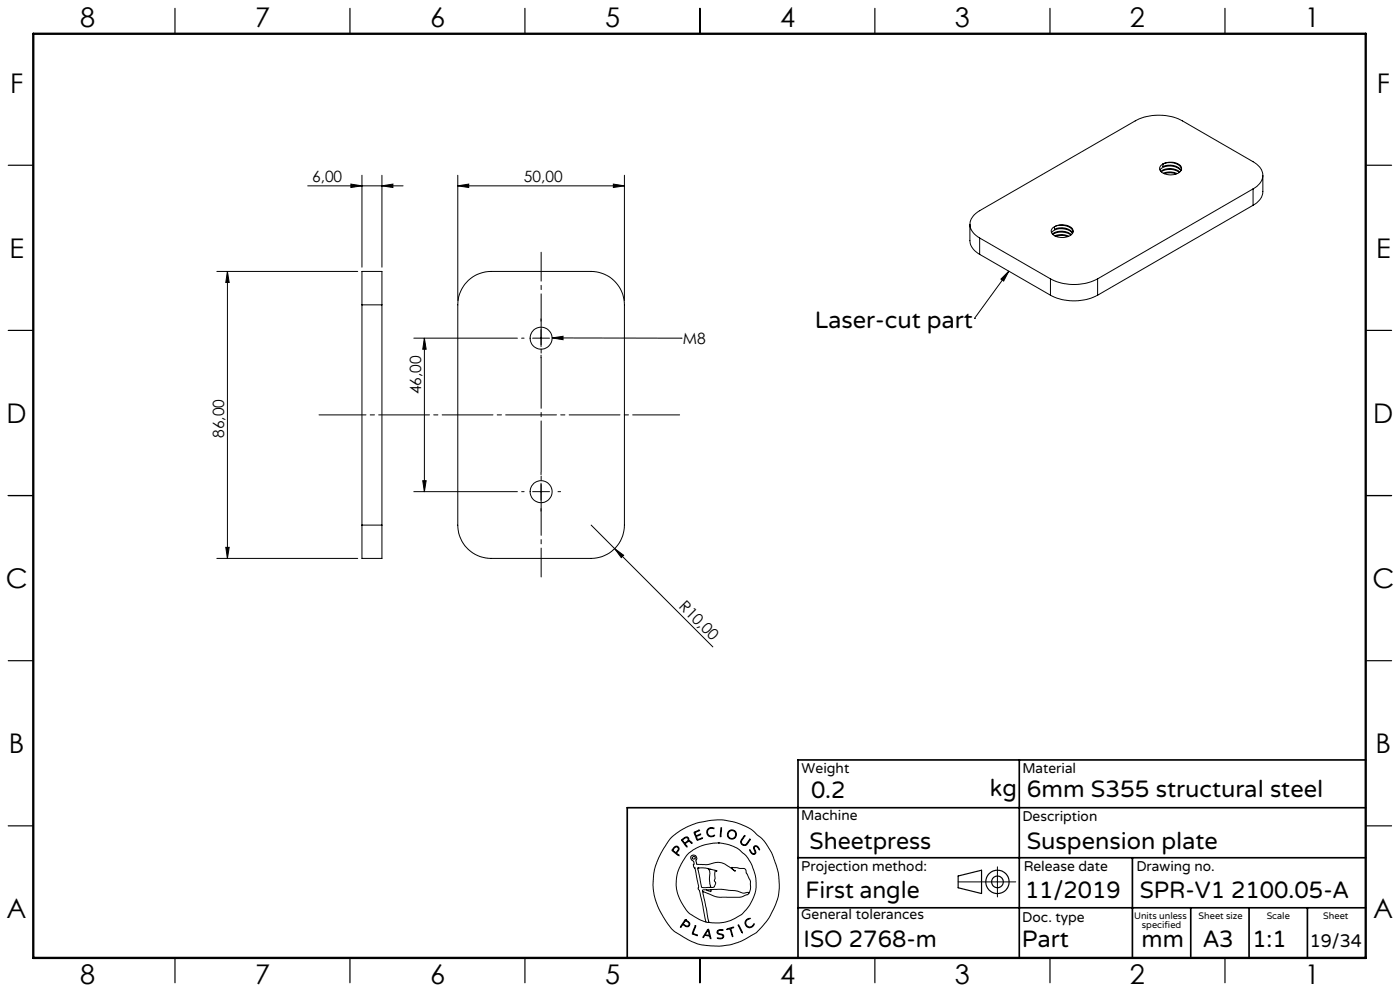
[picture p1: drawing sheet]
<svg xmlns="http://www.w3.org/2000/svg" width="420mm" height="297mm" viewBox="0 0 420 297" stroke-linecap="round" stroke-linejoin="round" font-family="sans-serif">
<g fill="none" stroke="#000" stroke-width=".3">
<path d="M92.3 55.7h28.6M105.3 55.2l3.3 .5-3.3 .5zM108.6 52.5v27.6M114.6 55.7l3.3-.5v1zM114.6 52.5v27.6M137.3 55.7l3.3-.5v1zM137.3 52.5v37.6M137.3 55.7h50M184 55.2l3.3 .5-3.3 .5zM187.3 52.5v37.6M348 50.9a4.3 4.3 0 0 1 6.2 .3M348.3 49.6a4.6 4.6 0 0 1 6 .3 1.81 1.81 0 0 1-1.8 2.3 4.1 4.1 0 0 1-4.5-1.3l-.1-.5z"/>
<path d="M348.3 51.4a4.7 4.7 0 0 1 5.6 .1M348.4 51.5a4.7 4.7 0 0 1 5.4 .2M348.9 49.2v.7a4.5 4.5 0 0 1 5.4 1.1M348.9 49.2a4.4 4.4 0 0 1 5.5 1.2v.3M349 51.9a5 5 0 0 1 4.1 .1M349.3 52.1l.2-.1a5.3 5.3 0 0 1 3.3 .1M375.9 56.6a4.3 4.3 0 0 0 2.6-5.7l-1.1-1.3-1.5-1.1-21.2-12.3a15.6 15.6 0 0 0-14.1 0l-46.7 26.9a4.4 4.4 0 0 0-2.5 5.8l1 1.3 1.5 1.1M375.9 56.6l-46.6 27M375.9 56.6v4.9M378.8 52.6v4.8a4.9 4.9 0 0 1-2.9 4.1M291 67.2v4.9a5 5 0 0 0 2.9 4.1M293.9 71.3l21.2 12.3"/>
<path d="M293.9 71.3v4.9M293.9 76.2l21.2 12.3M315.5 69.7a4.4 4.4 0 0 1 6.2 .3M315.7 68.4a4.5 4.5 0 0 1 6.1 .3 1.8 1.8 0 0 1-1.8 2.3 3.8 3.8 0 0 1-4.6-1.5zM315.7 70.1a4.7 4.7 0 0 1 5.7 .2M315.9 70.3a4.9 4.9 0 0 1 5.3 .1M316.3 67.9v.8a4.5 4.5 0 0 1 5.5 1.1M316.3 67.9a4.5 4.5 0 0 1 5.5 1.2l.1 .4M316.5 70.7a5 5 0 0 1 4.1 .1M316.8 70.8l.2-.1a5.3 5.3 0 0 1 3.3 .2M375.9 61.5l-46.6 27M65.1 81.3h42.2"/>
<path d="M68.2 81.3v86.1M68.2 81.3l.6 3.4h-1.1zM108.6 91.4v-10.1h6v10.1M108.6 91.4v66M108.6 91.4h6M114.6 91.4v66M140.5 84a10 10 0 0 1 6.8-2.7h30a10 10 0 0 1 10 10.1v66a10 10 0 0 1-10 10h-30a10 10 0 0 1-10-10v-66a10.2 10.2 0 0 1 3.2-7.4zM162.3 95.5v.8M162.3 98.8v5.1M292.3 95.4h.1M302.6 81.3l-1.5 2.9-.8-.6zM302.6 81.3l-10.3 14.1"/>
<path d="M315.1 83.6a15.6 15.6 0 0 0 14.2 0M315.1 88.5a15.6 15.6 0 0 0 14.2 0M315.1 83.6v4.9M329.3 83.6v4.9M124.1 101.3h31.1M127.3 101.3l.5 3.4h-1zM127.3 101.3v46.1M156.5 101.3h.7M159.8 101.3h5.1M162.3 106.4v.8M165.6 101.3l3.3-.5v1zM165.6 101.3h38.7"/>
<path d="M204.3 101.3h.1M108.6 157.4v10h6v-10M108.6 157.4h6M124.1 147.4h31.1M126.8 144.1h1l-.5 3.3zM156.5 147.4h.7M159.8 147.4h5.1M162.3 141.5v.8M162.3 144.8v5.1M162.3 152.4v.8M167.4 147.4h.8M177.3 157.4l7.1 7"/>
<path d="M65.1 167.4h42.2M67.7 164h1.1l-.6 3.4zM184.4 164.4l2.7 2-.7 .7zM184.4 164.4l29.5 29.5M201.3 251.1l2.8-2.2 4.5-2.1 4.8-1 3.2-.1 3.7 .7 3.3 1.2 2 1.1 2.8 2.4 1.5 1.8 1.8 3.2 1.8 5.3 .3 3.5-.2 3-.8 2.8-1.7 3.7-1.8 2.5a16.5 16.5 0 0 1-6.7 5l-3.3 1.2-2.9 .4h-3.4l-2.9-.4-3.7-1.5-3.8-2.3-1.1-.9-1.2-1.6-2.3-3.7-1.2-2.8-.6-2.2-.3-3.1 .3-3.5 .9-3.2 2-4zM202 254.1l.7-.5 .6 .1 .4 .6-.1 .6a.64 .64 0 0 0-.3 1.1l.4 .5-1.7-1.2a.52 .52 0 0 1-.4-.5 .52 .52 0 0 1 .4-.6zM202.4 254l.4-.2 .5 .1 .2 .5-.2 .4a.73 .73 0 0 1-.7 .6 .73 .73 0 0 1-.7-.7zM204.5 251.6l1.1-.7h.6l.4 .3 .1 .8 .6 .2 .3 .5-.8-.5-.6 .2a.61 .61 0 0 0-.6 .5 .61 .61 0 0 0 .5 .7l-.1 .3-1.5-2zM204.8 251.7l.8-.6h.6l.2 .6-.5 .6a.52 .52 0 0 1-.6 .3 .52 .52 0 0 1-.4-.5zM208.2 249.4l1.7-.6-1 .5a.57 .57 0 0 0-.2 .9 .57 .57 0 0 0 .9 0l.6-.2-.8 .5a.46 .46 0 0 0-.5 .4 .46 .46 0 0 0 .3 .5l.1 .2 1.5-.5-1.7 .7zM212.3 248.5l.8-.5 1 .2 .1 .2-.9-.2-.7 .3-.3 .5v.7l.1 .4 .6 .4 1.3-.2a.53 .53 0 0 1-.3 .5 .53 .53 0 0 1-.5 0l-.9-.2-.4-.4-.2-1zM215.5 252.6l2.7 .4 3 1.2 2.3 1.9 .9 1.2 1.3 2.2 1.1 3.8-.1 3.5-.8 2.5a11.7 11.7 0 0 1-8.9 7.2l-2.6 .1-1.7-.2"/>
<path d="M215.5 252.6l-4.1 .6-3.4 1.5-2.1 1.8-2.1 3.5-.5 1.4-.4 2 .1 3 .9 2.9 2 3.4a9.1 9.1 0 0 0 4 2.9l1.9 .8M215.5 252.6h.1M216.3 248.1h.2v.6l-.2 1.9-.2 .2zM223.3 250.5l.1-.1 .1 .2-1.1 1.6 .2 .7 .7 .3a3.3 3.3 0 0 0 1.7-1.7v.2l-1 1.5-.4 .2-.7-.1-.6-.5-.1-.6zM224.9 254.7l.7 .9 .5 .3 .4-.3-.4-1.4 .2-.6h.9l.7 1-.1 .1-.9-1-.5 .1-.1 .4 .5 1.4-.6 .5-.9-.5zM299.2 259.8v9M205.6 275.6l-1.4 2-.1 .2h.2a.69 .69 0 0 1 .6-.6 .69 .69 0 0 1 .8 .4l.9 .1 .3-.9-1.3-1.2M205.6 275.6h.1M205.6 275.9l-.3 .5M205.7 275.9l1 .9-.1 .6-.6 .1a.7 .7 0 0 1-.9-.9l.2-.2M205.7 275.9h.1M208.5 277.5l.2-.1v.2l-.5 1.4a.56 .56 0 0 0-.2 .7 .56 .56 0 0 0 .7 .3l.5 .4-1.6-.6z"/>
<path d="M209.3 260.2l2.3-.1 3.1 .8 .4 .3a.35 .35 0 0 0-.5-.2 .35 .35 0 0 0-.1 .5v1.8l-.2 .7 .4 .8-.4 1-.5 .2h-2.6a.85 .85 0 0 1-.8-.2 .85 .85 0 0 1-.1-.9zM209.4 260.1h.1M210.8 267.2l1.9 9.2M210.8 267.2l3.7 1.5 1.3 .2h6.3l2.1-.8 .4-.3M211.8 276.4h.9M211.9 266.7h-1.1v.5M212.1 260.2a2.12 2.12 0 0 1 .8 2.7v1.9l.3 .9-.3 .2M212.3 278.6l.1-.1a4.3 4.3 0 0 1 .9 2.6v.2h-.2a.74 .74 0 0 0-.8-.8l-.2-.1a.82 .82 0 0 0-1.1 .6l-.1-.3zM212.3 278.9l.4 .9a.4 .4 0 0 1-.1 .6 .4 .4 0 0 1-.6-.2l-.4-.1zM212.4 278.9h.1M212.7 276.4h.1M213 260.6h.1"/>
<path d="M213.3 266.6l3.2-.1 4.2 .4 2.3 .8 1.1-.2a.3 .3 0 0 1 .4-.1 .3 .3 0 0 1 .1 .4M213.3 266.6v.6l-1.4-.5M213.3 266.6l-1.4 .1M215.3 278.9l.6-.3 1 .1v.2h-1.4l-.2 .6 .3 .2 1.4 .5 .1 .5-.2 .4-.6 .3-1.1-.2h1.1l.6-.5-.3-.5-1.4-.5-.1-.4zM218 278.4l2.1-.5-.8 .4 .5 2.4-.8-2.3-.8 .2zM221.5 277.2l1.2 2.2v.2zM221.5 277.1h.1M224 275.6l.7-.4 .3 .1-.8 .4-.4 .6v.6l.5 .7 .9 .2 .9-.9a.41 .41 0 0 1 .1 .5 .41 .41 0 0 1-.4 .2l-1 .5-.9-.5-.4-1.1zM224.6 267.8l.5-1.4v-2.3l-1.7-3.8-3.9-.3 .3 .5 .8 .6h-.1l-3.1-2.2-1.7-.5-3.6 .7-3-.1-.3-.9 .3-.8-.3-.7-.6-.3-.7 .1-.3 .4v.4l1 1.1-.1 1.4 .4 .5 1.1 5.4-.2 .8 .4 .4 .3 1.1 1.7 8.5M287.4 264.3h17.3"/>
<circle cx="162.3" cy="101.3" r="3.3"/>
<circle cx="162.3" cy="147.3" r="3.3"/>
<circle cx="208.1" cy="257.1" r=".44"/>
<circle cx="219.5" cy="250.1" r="1.17"/>
<circle cx="219.6" cy="250.1" r="1.38"/>
</g>
<g fill="none" stroke="#000" stroke-width=".35">
<path d="M52.5 2.5v7.5M105 2.5v7.5M157.5 2.5v7.5M210 2.5v7.5M262.5 2.5v7.5M315 2.5v7.5M367.5 2.5v7.5M2.5 49.5h7.5M410 49.5h7.5M2.5 99h7.5M410 99h7.5M2.5 148.5h7.5"/>
<path d="M410 148.5h7.5M2.5 198h7.5M410 198h7.5M2.5 247.5h7.5M410 247.5h7.5M287.4 262.5l7.1-1.7v7l-7.1-1.7zM52.5 287v7.5M105 287v7.5M157.5 287v7.5M210 287v7.5M262.5 287v7.5M315 287v7.5"/>
<path d="M367.5 287v7.5"/>
<circle cx="299.2" cy="264.3" r="3.5"/>
<circle cx="299.2" cy="264.3" r="1.75"/>
</g>
<path d="M203.9 124.3h-108.2" fill="none" stroke="#000" stroke-width=".3" stroke-dasharray="15.2 1.3 1.3 1.3" stroke-dashoffset="1.2"/>
<path d="M162.3 75.6v97.3" fill="none" stroke="#000" stroke-width=".3" stroke-dasharray="15.2 1.3 1.3 1.3" stroke-dashoffset="6.6"/>
<path d="M305.8 227.7v59.2M409.7 227.7h-170.3v59.2M239.4 257.1h170.3M339.7 257.1v29.9M409.7 242.1h-221.5v45M239.4 272.1h170.3M357.2 272.1v14.8M374.7 272.1v14.8M392.2 272.1v14.8" fill="none" stroke="#000" stroke-width=".5"/>
<path d="M10 10.1h399.7v277h-399.7z" fill="none" stroke="#000" stroke-width=".7"/>
<g fill="#000">
<path d="M184.4 164.4l2.7 2-.7 .7z"/>
<path d="M137.3 55.7l3.3-.5v1zM184 55.2l3.3 .5-3.3 .5zM105.3 55.2l3.3 .5-3.3 .5zM114.6 55.7l3.3-.5v1z"/>
<path d="M127.3 101.3l.5 3.4h-1zM126.8 144.1h1l-.5 3.3zM68.2 81.3l.6 3.4h-1.1zM67.7 164h1.1l-.6 3.4z"/>
<path d="M165.6 101.3l3.3-.5v1zM302.6 81.3l-1.5 2.9-.8-.6z"/>
</g>
<g font-size="8.1">
<text x="24" y="8">8</text>
<text x="76.5" y="8">7</text>
<text x="129" y="8">6</text>
<text x="181.5" y="8">5</text>
<text x="234" y="8">4</text>
<text x="286.5" y="8">3</text>
<text x="339" y="8">2</text>
<text x="391.5" y="8">1</text>
<text x="3" y="27.7">F</text>
<text x="413" y="27.7">F</text>
<text x="2.8" y="77.2">E</text>
<text x="412.8" y="77.2">E</text>
<text x="2" y="126.7">D</text>
<text x="412" y="126.7">D</text>
<text x="1.7" y="176.2">C</text>
<text x="411.7" y="176.2">C</text>
<text x="2.7" y="225.7">B</text>
<text x="412.7" y="225.7">B</text>
<text x="2" y="275.2">A</text>
<text x="412" y="275.2">A</text>
<text x="24" y="295">8</text>
<text x="76.5" y="295">7</text>
<text x="129" y="295">6</text>
<text x="181.5" y="295">5</text>
<text x="234" y="295">4</text>
<text x="286.5" y="295">3</text>
<text x="339" y="295">2</text>
<text x="391.5" y="295">1</text>
</g>
<g font-size="7.1">
<text x="244.4" y="98.2">Laser-cut part</text>
<text x="243.3" y="239.1">0.2</text>
<text x="297" y="238.5">kg</text>
<text x="308" y="239">6mm S355 structural steel</text>
<text x="242.9" y="254.4">Sheetpress</text>
<text x="308" y="254.4">Suspension plate</text>
<text x="241.6" y="269.2">First angle</text>
<text x="307.5" y="269.2">11/2019</text>
<text x="341.9" y="269.2">SPR-V1 2100.05-A</text>
<text x="241.1" y="283.7">ISO 2768-m</text>
<text x="306.6" y="283.9">Part</text>
<text x="342.5" y="283.9">mm</text>
<text x="360.9" y="283.9">A3</text>
<text x="375.7" y="283.9">1:1</text>
</g>
<text font-size="5.4" x="392.9" y="283.8">19/34</text>
<g font-size="4.7">
<text x="93.6" y="54.7">6,00</text>
<text x="157.2" y="54.7">50,00</text>
<text x="204.9" y="103">M8</text>
<text x="126.3" y="118.2" transform="rotate(-90 126.3 118.2)">46,00</text>
<text x="67.2" y="131.2" transform="rotate(-90 67.2 131.2)">86,00</text>
<text x="203.4" y="182" transform="rotate(45 203.4 182)">R10,00</text>
</g>
<g font-size="4.2">
<text x="240.5" y="231.7">Weight</text>
<text x="306.7" y="231.7">Material</text>
<text x="240.4" y="245.9">Machine</text>
<text x="306.7" y="246.1">Description</text>
<text x="240.4" y="261.1">Projection method:</text>
<text x="307.1" y="261">Release date</text>
<text x="340.9" y="261">Drawing no.</text>
<text x="240.4" y="275.6">General tolerances</text>
<text x="306.7" y="276.3">Doc. type</text>
</g>
<g font-size="2.8">
<text x="340.2" y="275.3">Units unless</text>
<text x="359.6" y="275.3">Sheet size</text>
<text x="380" y="275.3">Scale</text>
<text x="396.9" y="275.3">Sheet</text>
<text x="342.6" y="278.2">specified</text>
</g>
</svg>
